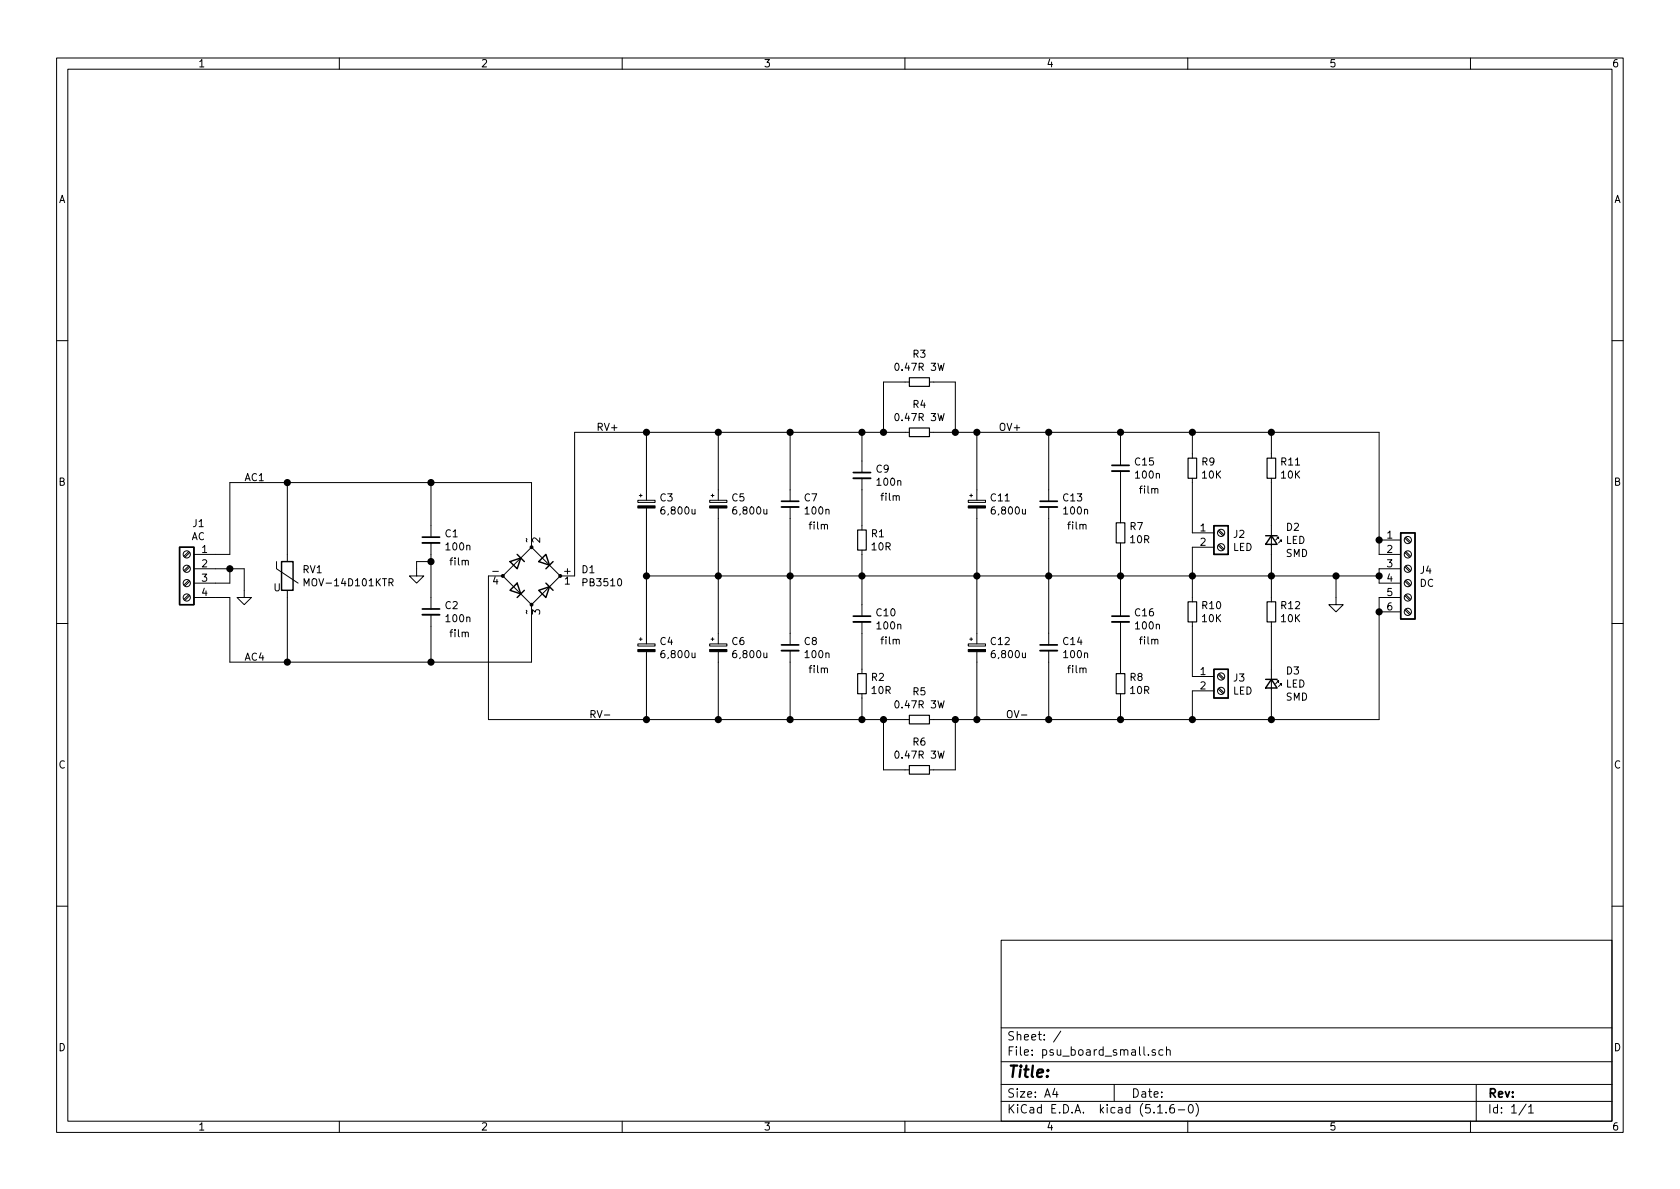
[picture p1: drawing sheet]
EESchema Schematic File Version 4
EELAYER 30 0
EELAYER END
$Descr A4 11693 8268
encoding utf-8
Sheet 1 1
Title ""
Date ""
Rev ""
Comp ""
Comment1 ""
Comment2 ""
Comment3 ""
Comment4 ""
$EndDescr
$Comp
L Connector:Screw_Terminal_01x04 J1
U 1 1
P 1300 3950
F 0 "J1" H 1218 4267 50  0000 C CNN
F 1 "AC" H 1218 4176 50  0000 C CNN
F 2 "" H 1300 3950 50  0001 C CNN
F 3 "~" H 1300 3950 50  0001 C CNN
	1    1300 3950
	-1   0    0    -1  
$EndComp
$Comp
L Connector:Screw_Terminal_01x06 J4
U 1 1
P 9800 3950
F 0 "J4" H 9880 3942 50  0000 L CNN
F 1 "DC" H 9880 3851 50  0000 L CNN
F 2 "" H 9800 3950 50  0001 C CNN
F 3 "~" H 9800 3950 50  0001 C CNN
	1    9800 3950
	1    0    0    -1  
$EndComp
$Comp
L Device:CP_Small C3
U 1 1
P 4500 3500
F 0 "C3" H 4588 3546 50  0000 L CNN
F 1 "6,800u" H 4588 3455 50  0000 L CNN
F 2 "Capacitor_THT:CP_Radial_D25.0mm_P10.00mm_SnapIn" H 4500 3500 50  0001 C CNN
F 3 "~" H 4500 3500 50  0001 C CNN
	1    4500 3500
	1    0    0    -1  
$EndComp
$Comp
L Device:CP_Small C5
U 1 1
P 5000 3500
F 0 "C5" H 5088 3546 50  0000 L CNN
F 1 "6,800u" H 5088 3455 50  0000 L CNN
F 2 "Capacitor_THT:CP_Radial_D25.0mm_P10.00mm_SnapIn" H 5000 3500 50  0001 C CNN
F 3 "~" H 5000 3500 50  0001 C CNN
	1    5000 3500
	1    0    0    -1  
$EndComp
$Comp
L Device:D_Bridge_+AA- D1
U 1 1
P 3700 4000
F 0 "D1" H 4044 4046 50  0000 L CNN
F 1 "PB3510" H 4044 3955 50  0000 L CNN
F 2 "local_footprints_lib:PB3510E345" H 3700 4000 50  0001 C CNN
F 3 "~" H 3700 4000 50  0001 C CNN
	1    3700 4000
	1    0    0    -1  
$EndComp
$Comp
L Device:C_Small C7
U 1 1
P 5500 3500
F 0 "C7" H 5592 3546 50  0000 L CNN
F 1 "100n" H 5592 3455 50  0000 L CNN
F 2 "Capacitor_THT:C_Rect_L7.2mm_W2.5mm_P5.00mm_FKS2_FKP2_MKS2_MKP2" H 5500 3500 50  0001 C CNN
F 3 "~" H 5500 3500 50  0001 C CNN
F 4 "film" H 5700 3350 50  0000 C CNN "Field4"
	1    5500 3500
	1    0    0    -1  
$EndComp
$Comp
L Device:CP_Small C11
U 1 1
P 6800 3500
F 0 "C11" H 6888 3546 50  0000 L CNN
F 1 "6,800u" H 6888 3455 50  0000 L CNN
F 2 "Capacitor_THT:CP_Radial_D25.0mm_P10.00mm_SnapIn" H 6800 3500 50  0001 C CNN
F 3 "~" H 6800 3500 50  0001 C CNN
	1    6800 3500
	1    0    0    -1  
$EndComp
$Comp
L Device:Varistor RV1
U 1 1
P 2000 4000
F 0 "RV1" H 2103 4046 50  0000 L CNN
F 1 "MOV-14D101KTR" H 2103 3955 50  0000 L CNN
F 2 "" V 1930 4000 50  0001 C CNN
F 3 "~" H 2000 4000 50  0001 C CNN
	1    2000 4000
	1    0    0    -1  
$EndComp
$Comp
L power:GND #PWR01
U 1 1
P 1700 4100
F 0 "#PWR01" H 1700 3850 50  0001 C CNN
F 1 "GND" H 1705 3927 50  0001 C CNN
F 2 "" H 1700 4100 50  0001 C CNN
F 3 "" H 1700 4100 50  0001 C CNN
	1    1700 4100
	1    0    0    -1  
$EndComp
Wire Wire Line
	1500 3950 1600 3950
Wire Wire Line
	1700 3950 1700 4100
Wire Wire Line
	1500 4050 1600 4050
Wire Wire Line
	1600 4050 1600 3950
Connection ~ 1600 3950
Wire Wire Line
	1600 3950 1700 3950
Wire Wire Line
	3700 3700 3700 3350
Wire Wire Line
	1600 3350 1600 3850
Wire Wire Line
	1600 3850 1500 3850
Wire Wire Line
	1600 3350 2000 3350
Wire Wire Line
	1500 4150 1600 4150
Wire Wire Line
	1600 4150 1600 4600
Wire Wire Line
	1600 4600 2000 4600
Wire Wire Line
	3700 4600 3700 4300
Wire Wire Line
	3000 4350 3000 4600
Connection ~ 3000 4600
Wire Wire Line
	3000 4600 3700 4600
Wire Wire Line
	3000 3850 3000 3900
Wire Wire Line
	3000 3350 3000 3650
Connection ~ 3000 3350
Wire Wire Line
	3000 3350 3700 3350
$Comp
L power:GND #PWR02
U 1 1
P 2900 3950
F 0 "#PWR02" H 2900 3700 50  0001 C CNN
F 1 "GND" H 2905 3777 50  0001 C CNN
F 2 "" H 2900 3950 50  0001 C CNN
F 3 "" H 2900 3950 50  0001 C CNN
	1    2900 3950
	1    0    0    -1  
$EndComp
Wire Wire Line
	2900 3950 2900 3900
Wire Wire Line
	2900 3900 3000 3900
Connection ~ 3000 3900
Wire Wire Line
	3000 3900 3000 4150
Wire Wire Line
	4000 3000 4000 4000
Wire Wire Line
	7300 3000 6800 3000
$Comp
L Device:CP_Small C4
U 1 1
P 4500 4500
F 0 "C4" H 4588 4546 50  0000 L CNN
F 1 "6,800u" H 4588 4455 50  0000 L CNN
F 2 "Capacitor_THT:CP_Radial_D25.0mm_P10.00mm_SnapIn" H 4500 4500 50  0001 C CNN
F 3 "~" H 4500 4500 50  0001 C CNN
	1    4500 4500
	1    0    0    -1  
$EndComp
$Comp
L Device:CP_Small C6
U 1 1
P 5000 4500
F 0 "C6" H 5088 4546 50  0000 L CNN
F 1 "6,800u" H 5088 4455 50  0000 L CNN
F 2 "Capacitor_THT:CP_Radial_D25.0mm_P10.00mm_SnapIn" H 5000 4500 50  0001 C CNN
F 3 "~" H 5000 4500 50  0001 C CNN
	1    5000 4500
	1    0    0    -1  
$EndComp
$Comp
L Device:CP_Small C12
U 1 1
P 6800 4500
F 0 "C12" H 6888 4546 50  0000 L CNN
F 1 "6,800u" H 6888 4455 50  0000 L CNN
F 2 "Capacitor_THT:CP_Radial_D25.0mm_P10.00mm_SnapIn" H 6800 4500 50  0001 C CNN
F 3 "~" H 6800 4500 50  0001 C CNN
	1    6800 4500
	1    0    0    -1  
$EndComp
Wire Wire Line
	3400 5000 3400 4000
Wire Wire Line
	4500 4600 4500 5000
Wire Wire Line
	4500 4400 4500 4000
Wire Wire Line
	4500 3400 4500 3000
Wire Wire Line
	5000 3400 5000 3000
Connection ~ 5000 3000
Wire Wire Line
	5000 3000 4500 3000
Wire Wire Line
	5000 3600 5000 4000
Wire Wire Line
	5000 4600 5000 5000
Connection ~ 5000 5000
Wire Wire Line
	5000 5000 4500 5000
Wire Wire Line
	5500 4600 5500 5000
Wire Wire Line
	5500 5000 5000 5000
Wire Wire Line
	5500 4400 5500 4000
Wire Wire Line
	5500 3400 5500 3000
Wire Wire Line
	5500 3000 5000 3000
Wire Wire Line
	7300 3000 7300 3400
Wire Wire Line
	6800 3400 6800 3000
Wire Wire Line
	6800 4400 6800 4000
Wire Wire Line
	7300 3600 7300 4000
Wire Wire Line
	7300 4600 7300 5000
Wire Wire Line
	7300 5000 6800 5000
Wire Wire Line
	6800 4600 6800 5000
Wire Wire Line
	4500 4000 5000 4000
Connection ~ 4500 4000
Wire Wire Line
	4500 4000 4500 3600
Connection ~ 5000 4000
Wire Wire Line
	5000 4000 5000 4400
Wire Wire Line
	5000 4000 5500 4000
Connection ~ 5500 4000
Wire Wire Line
	5500 4000 5500 3600
Connection ~ 6800 4000
Wire Wire Line
	6800 4000 6800 3600
Wire Wire Line
	6800 4000 7300 4000
Connection ~ 7300 4000
Wire Wire Line
	7300 4000 7300 4400
$Comp
L power:GND #PWR03
U 1 1
P 9300 4150
F 0 "#PWR03" H 9300 3900 50  0001 C CNN
F 1 "GND" H 9305 3977 50  0001 C CNN
F 2 "" H 9300 4150 50  0001 C CNN
F 3 "" H 9300 4150 50  0001 C CNN
	1    9300 4150
	1    0    0    -1  
$EndComp
$Comp
L Device:C_Small C13
U 1 1
P 7300 3500
F 0 "C13" H 7392 3546 50  0000 L CNN
F 1 "100n" H 7392 3455 50  0000 L CNN
F 2 "Capacitor_THT:C_Rect_L7.2mm_W2.5mm_P5.00mm_FKS2_FKP2_MKS2_MKP2" H 7300 3500 50  0001 C CNN
F 3 "~" H 7300 3500 50  0001 C CNN
F 4 "film" H 7500 3350 50  0000 C CNN "Field4"
	1    7300 3500
	1    0    0    -1  
$EndComp
$Comp
L Device:C_Small C14
U 1 1
P 7300 4500
F 0 "C14" H 7392 4546 50  0000 L CNN
F 1 "100n" H 7392 4455 50  0000 L CNN
F 2 "Capacitor_THT:C_Rect_L7.2mm_W2.5mm_P5.00mm_FKS2_FKP2_MKS2_MKP2" H 7300 4500 50  0001 C CNN
F 3 "~" H 7300 4500 50  0001 C CNN
F 4 "film" H 7500 4350 50  0000 C CNN "Field4"
	1    7300 4500
	1    0    0    -1  
$EndComp
$Comp
L Device:C_Small C8
U 1 1
P 5500 4500
F 0 "C8" H 5592 4546 50  0000 L CNN
F 1 "100n" H 5592 4455 50  0000 L CNN
F 2 "Capacitor_THT:C_Rect_L7.2mm_W2.5mm_P5.00mm_FKS2_FKP2_MKS2_MKP2" H 5500 4500 50  0001 C CNN
F 3 "~" H 5500 4500 50  0001 C CNN
F 4 "film" H 5700 4350 50  0000 C CNN "Field4"
	1    5500 4500
	1    0    0    -1  
$EndComp
Wire Wire Line
	9600 3850 9600 3750
Wire Wire Line
	9600 3750 9600 3000
Connection ~ 9600 3750
Wire Wire Line
	9600 4150 9600 4250
Wire Wire Line
	9600 4250 9600 5000
Connection ~ 9600 4250
Wire Wire Line
	9600 3950 9600 4000
Connection ~ 9600 4000
Wire Wire Line
	9600 4000 9600 4050
Wire Wire Line
	2000 3850 2000 3350
Connection ~ 2000 3350
Wire Wire Line
	2000 3350 3000 3350
Wire Wire Line
	2000 4150 2000 4600
Connection ~ 2000 4600
Wire Wire Line
	2000 4600 3000 4600
$Comp
L Device:C_Small C1
U 1 1
P 3000 3750
F 0 "C1" H 3092 3796 50  0000 L CNN
F 1 "100n" H 3092 3705 50  0000 L CNN
F 2 "Capacitor_THT:C_Rect_L7.2mm_W2.5mm_P5.00mm_FKS2_FKP2_MKS2_MKP2" H 3000 3750 50  0001 C CNN
F 3 "~" H 3000 3750 50  0001 C CNN
F 4 "film" H 3200 3600 50  0000 C CNN "Field4"
	1    3000 3750
	1    0    0    -1  
$EndComp
$Comp
L Device:C_Small C2
U 1 1
P 3000 4250
F 0 "C2" H 3092 4296 50  0000 L CNN
F 1 "100n" H 3092 4205 50  0000 L CNN
F 2 "Capacitor_THT:C_Rect_L7.2mm_W2.5mm_P5.00mm_FKS2_FKP2_MKS2_MKP2" H 3000 4250 50  0001 C CNN
F 3 "~" H 3000 4250 50  0001 C CNN
F 4 "film" H 3200 4100 50  0000 C CNN "Field4"
	1    3000 4250
	1    0    0    -1  
$EndComp
Wire Wire Line
	4000 3000 4500 3000
Connection ~ 4500 3000
Wire Wire Line
	3400 5000 4500 5000
Connection ~ 4500 5000
$Comp
L Device:C_Small C9
U 1 1
P 6000 3300
F 0 "C9" H 6092 3346 50  0000 L CNN
F 1 "100n" H 6092 3255 50  0000 L CNN
F 2 "Capacitor_THT:C_Rect_L7.2mm_W2.5mm_P5.00mm_FKS2_FKP2_MKS2_MKP2" H 6000 3300 50  0001 C CNN
F 3 "~" H 6000 3300 50  0001 C CNN
F 4 "film" H 6200 3150 50  0000 C CNN "Field4"
	1    6000 3300
	1    0    0    -1  
$EndComp
$Comp
L Device:R_Small R1
U 1 1
P 6000 3750
F 0 "R1" H 6059 3796 50  0000 L CNN
F 1 "10R" H 6059 3705 50  0000 L CNN
F 2 "Resistor_THT:R_Axial_DIN0207_L6.3mm_D2.5mm_P10.16mm_Horizontal" H 6000 3750 50  0001 C CNN
F 3 "~" H 6000 3750 50  0001 C CNN
	1    6000 3750
	1    0    0    -1  
$EndComp
$Comp
L Device:C_Small C10
U 1 1
P 6000 4300
F 0 "C10" H 6092 4346 50  0000 L CNN
F 1 "100n" H 6092 4255 50  0000 L CNN
F 2 "Capacitor_THT:C_Rect_L7.2mm_W2.5mm_P5.00mm_FKS2_FKP2_MKS2_MKP2" H 6000 4300 50  0001 C CNN
F 3 "~" H 6000 4300 50  0001 C CNN
F 4 "film" H 6200 4150 50  0000 C CNN "Field4"
	1    6000 4300
	1    0    0    -1  
$EndComp
$Comp
L Device:R_Small R2
U 1 1
P 6000 4750
F 0 "R2" H 6059 4796 50  0000 L CNN
F 1 "10R" H 6059 4705 50  0000 L CNN
F 2 "Resistor_THT:R_Axial_DIN0207_L6.3mm_D2.5mm_P10.16mm_Horizontal" H 6000 4750 50  0001 C CNN
F 3 "~" H 6000 4750 50  0001 C CNN
	1    6000 4750
	1    0    0    -1  
$EndComp
$Comp
L Device:C_Small C15
U 1 1
P 7800 3250
F 0 "C15" H 7892 3296 50  0000 L CNN
F 1 "100n" H 7892 3205 50  0000 L CNN
F 2 "Capacitor_THT:C_Rect_L7.2mm_W2.5mm_P5.00mm_FKS2_FKP2_MKS2_MKP2" H 7800 3250 50  0001 C CNN
F 3 "~" H 7800 3250 50  0001 C CNN
F 4 "film" H 8000 3100 50  0000 C CNN "Field4"
	1    7800 3250
	1    0    0    -1  
$EndComp
$Comp
L Device:R_Small R7
U 1 1
P 7800 3700
F 0 "R7" H 7859 3746 50  0000 L CNN
F 1 "10R" H 7859 3655 50  0000 L CNN
F 2 "Resistor_THT:R_Axial_DIN0207_L6.3mm_D2.5mm_P10.16mm_Horizontal" H 7800 3700 50  0001 C CNN
F 3 "~" H 7800 3700 50  0001 C CNN
	1    7800 3700
	1    0    0    -1  
$EndComp
$Comp
L Device:C_Small C16
U 1 1
P 7800 4300
F 0 "C16" H 7892 4346 50  0000 L CNN
F 1 "100n" H 7892 4255 50  0000 L CNN
F 2 "Capacitor_THT:C_Rect_L7.2mm_W2.5mm_P5.00mm_FKS2_FKP2_MKS2_MKP2" H 7800 4300 50  0001 C CNN
F 3 "~" H 7800 4300 50  0001 C CNN
F 4 "film" H 8000 4150 50  0000 C CNN "Field4"
	1    7800 4300
	1    0    0    -1  
$EndComp
$Comp
L Device:R_Small R8
U 1 1
P 7800 4750
F 0 "R8" H 7859 4796 50  0000 L CNN
F 1 "10R" H 7859 4705 50  0000 L CNN
F 2 "Resistor_THT:R_Axial_DIN0207_L6.3mm_D2.5mm_P10.16mm_Horizontal" H 7800 4750 50  0001 C CNN
F 3 "~" H 7800 4750 50  0001 C CNN
	1    7800 4750
	1    0    0    -1  
$EndComp
Wire Wire Line
	7300 3000 7800 3000
Connection ~ 7300 3000
Wire Wire Line
	7800 3150 7800 3000
Wire Wire Line
	7800 3350 7800 3600
Wire Wire Line
	7800 3800 7800 4000
Connection ~ 7800 4000
Wire Wire Line
	7300 4000 7800 4000
Wire Wire Line
	7800 4200 7800 4000
Wire Wire Line
	7800 4400 7800 4650
Wire Wire Line
	7800 4850 7800 5000
Wire Wire Line
	7300 5000 7800 5000
Connection ~ 7300 5000
Wire Wire Line
	5500 3000 6000 3000
Connection ~ 5500 3000
Wire Wire Line
	6000 3200 6000 3000
Wire Wire Line
	6000 3400 6000 3650
Wire Wire Line
	6000 3850 6000 4000
Connection ~ 6000 4000
Wire Wire Line
	6000 4000 6000 4200
Wire Wire Line
	6000 4000 5500 4000
Wire Wire Line
	6000 4400 6000 4650
Wire Wire Line
	6000 4850 6000 5000
Wire Wire Line
	6000 5000 5500 5000
Connection ~ 5500 5000
$Comp
L Connector:Screw_Terminal_01x02 J2
U 1 1
P 8500 3700
F 0 "J2" H 8580 3692 50  0000 L CNN
F 1 "LED" H 8580 3601 50  0000 L CNN
F 2 "" H 8500 3700 50  0001 C CNN
F 3 "~" H 8500 3700 50  0001 C CNN
	1    8500 3700
	1    0    0    -1  
$EndComp
Wire Wire Line
	7800 4000 8300 4000
Connection ~ 8300 4000
Wire Wire Line
	8300 4000 8850 4000
Connection ~ 7800 3000
Connection ~ 7800 5000
$Comp
L Device:LED_Small D2
U 1 1
P 8850 3750
F 0 "D2" V 8759 3848 50  0000 L CNN
F 1 "LED" V 8850 3848 50  0000 L CNN
F 2 "Diode_SMD:D_0805_2012Metric_Pad1.15x1.40mm_HandSolder" V 8850 3750 50  0001 C CNN
F 3 "~" V 8850 3750 50  0001 C CNN
F 4 "SMD" V 8941 3848 50  0000 L CNN "Field4"
	1    8850 3750
	0    1    1    0   
$EndComp
$Comp
L Device:R_Small R11
U 1 1
P 8850 3250
F 0 "R11" H 8909 3296 50  0000 L CNN
F 1 "10K" H 8909 3205 50  0000 L CNN
F 2 "Resistor_THT:R_Axial_DIN0207_L6.3mm_D2.5mm_P10.16mm_Horizontal" H 8850 3250 50  0001 C CNN
F 3 "~" H 8850 3250 50  0001 C CNN
	1    8850 3250
	1    0    0    -1  
$EndComp
$Comp
L Device:LED_Small D3
U 1 1
P 8850 4750
F 0 "D3" V 8759 4848 50  0000 L CNN
F 1 "LED" V 8850 4848 50  0000 L CNN
F 2 "Diode_SMD:D_0805_2012Metric_Pad1.15x1.40mm_HandSolder" V 8850 4750 50  0001 C CNN
F 3 "~" V 8850 4750 50  0001 C CNN
F 4 "SMD" V 8941 4848 50  0000 L CNN "Field4"
	1    8850 4750
	0    1    1    0   
$EndComp
Wire Wire Line
	8850 3850 8850 4000
Wire Wire Line
	8300 3800 8300 4000
$Comp
L Device:R_Small R4
U 1 1
P 6400 3000
F 0 "R4" V 6204 3000 50  0000 C CNN
F 1 "0.47R 3W" V 6295 3000 50  0000 C CNN
F 2 "Resistor_THT:R_Axial_DIN0614_L14.3mm_D5.7mm_P20.32mm_Horizontal" H 6400 3000 50  0001 C CNN
F 3 "~" H 6400 3000 50  0001 C CNN
	1    6400 3000
	0    1    1    0   
$EndComp
Wire Wire Line
	6300 3000 6150 3000
Connection ~ 6000 3000
Wire Wire Line
	6500 3000 6650 3000
Connection ~ 6800 3000
$Comp
L Device:R_Small R3
U 1 1
P 6400 2650
F 0 "R3" V 6204 2650 50  0000 C CNN
F 1 "0.47R 3W" V 6295 2650 50  0000 C CNN
F 2 "Resistor_THT:R_Axial_DIN0614_L14.3mm_D5.7mm_P20.32mm_Horizontal" H 6400 2650 50  0001 C CNN
F 3 "~" H 6400 2650 50  0001 C CNN
	1    6400 2650
	0    1    1    0   
$EndComp
Wire Wire Line
	6300 2650 6150 2650
Wire Wire Line
	6150 2650 6150 3000
Connection ~ 6150 3000
Wire Wire Line
	6150 3000 6000 3000
Wire Wire Line
	6500 2650 6650 2650
Wire Wire Line
	6650 2650 6650 3000
Connection ~ 6650 3000
Wire Wire Line
	6650 3000 6800 3000
$Comp
L Device:R_Small R6
U 1 1
P 6400 5350
F 0 "R6" V 6204 5350 50  0000 C CNN
F 1 "0.47R 3W" V 6295 5350 50  0000 C CNN
F 2 "Resistor_THT:R_Axial_DIN0614_L14.3mm_D5.7mm_P20.32mm_Horizontal" H 6400 5350 50  0001 C CNN
F 3 "~" H 6400 5350 50  0001 C CNN
	1    6400 5350
	0    1    1    0   
$EndComp
Wire Wire Line
	6300 5350 6150 5350
Wire Wire Line
	6500 5350 6650 5350
$Comp
L Device:R_Small R5
U 1 1
P 6400 5000
F 0 "R5" V 6204 5000 50  0000 C CNN
F 1 "0.47R 3W" V 6295 5000 50  0000 C CNN
F 2 "Resistor_THT:R_Axial_DIN0614_L14.3mm_D5.7mm_P20.32mm_Horizontal" H 6400 5000 50  0001 C CNN
F 3 "~" H 6400 5000 50  0001 C CNN
	1    6400 5000
	0    1    1    0   
$EndComp
Wire Wire Line
	6300 5000 6150 5000
Wire Wire Line
	6150 5000 6150 5350
Wire Wire Line
	6500 5000 6650 5000
Wire Wire Line
	6650 5000 6650 5350
Wire Wire Line
	6650 5000 6800 5000
Connection ~ 6650 5000
Connection ~ 6800 5000
Wire Wire Line
	6150 5000 6000 5000
Connection ~ 6150 5000
Connection ~ 6000 5000
Wire Wire Line
	6000 4000 6800 4000
$Comp
L Connector:Screw_Terminal_01x02 J3
U 1 1
P 8500 4700
F 0 "J3" H 8580 4692 50  0000 L CNN
F 1 "LED" H 8580 4601 50  0000 L CNN
F 2 "" H 8500 4700 50  0001 C CNN
F 3 "~" H 8500 4700 50  0001 C CNN
	1    8500 4700
	1    0    0    -1  
$EndComp
Wire Wire Line
	7800 5000 8300 5000
Wire Wire Line
	8300 4800 8300 5000
Connection ~ 8300 5000
Wire Wire Line
	8300 5000 8850 5000
Wire Wire Line
	8850 4850 8850 5000
Connection ~ 8850 5000
Wire Wire Line
	8850 5000 9600 5000
Wire Wire Line
	7800 3000 8300 3000
$Comp
L Device:R_Small R9
U 1 1
P 8300 3250
F 0 "R9" H 8359 3296 50  0000 L CNN
F 1 "10K" H 8359 3205 50  0000 L CNN
F 2 "Resistor_THT:R_Axial_DIN0207_L6.3mm_D2.5mm_P10.16mm_Horizontal" H 8300 3250 50  0001 C CNN
F 3 "~" H 8300 3250 50  0001 C CNN
	1    8300 3250
	1    0    0    -1  
$EndComp
Wire Wire Line
	8300 3350 8300 3700
Wire Wire Line
	8300 3150 8300 3000
Connection ~ 8300 3000
Wire Wire Line
	8300 3000 8850 3000
Wire Wire Line
	8850 3350 8850 3650
Wire Wire Line
	8850 3150 8850 3000
Connection ~ 8850 3000
Wire Wire Line
	8850 3000 9600 3000
$Comp
L Device:R_Small R10
U 1 1
P 8300 4250
F 0 "R10" H 8359 4296 50  0000 L CNN
F 1 "10K" H 8359 4205 50  0000 L CNN
F 2 "Resistor_THT:R_Axial_DIN0207_L6.3mm_D2.5mm_P10.16mm_Horizontal" H 8300 4250 50  0001 C CNN
F 3 "~" H 8300 4250 50  0001 C CNN
	1    8300 4250
	1    0    0    -1  
$EndComp
$Comp
L Device:R_Small R12
U 1 1
P 8850 4250
F 0 "R12" H 8909 4296 50  0000 L CNN
F 1 "10K" H 8909 4205 50  0000 L CNN
F 2 "Resistor_THT:R_Axial_DIN0207_L6.3mm_D2.5mm_P10.16mm_Horizontal" H 8850 4250 50  0001 C CNN
F 3 "~" H 8850 4250 50  0001 C CNN
	1    8850 4250
	1    0    0    -1  
$EndComp
Wire Wire Line
	8850 4150 8850 4000
Connection ~ 8850 4000
Wire Wire Line
	8850 4350 8850 4650
Wire Wire Line
	8300 4350 8300 4700
Wire Wire Line
	8300 4150 8300 4000
Wire Wire Line
	8850 4000 9300 4000
Wire Wire Line
	9300 4150 9300 4000
Connection ~ 9300 4000
Wire Wire Line
	9300 4000 9600 4000
Text Label 4150 3000 0    50   ~ 0
RV+
Text Label 4100 5000 0    50   ~ 0
RV-
Text Label 6950 3000 0    50   ~ 0
OV+
Text Label 7000 5000 0    50   ~ 0
OV-
Text Label 1700 3350 0    50   ~ 0
AC1
Text Label 1700 4600 0    50   ~ 0
AC4
$EndSCHEMATC
